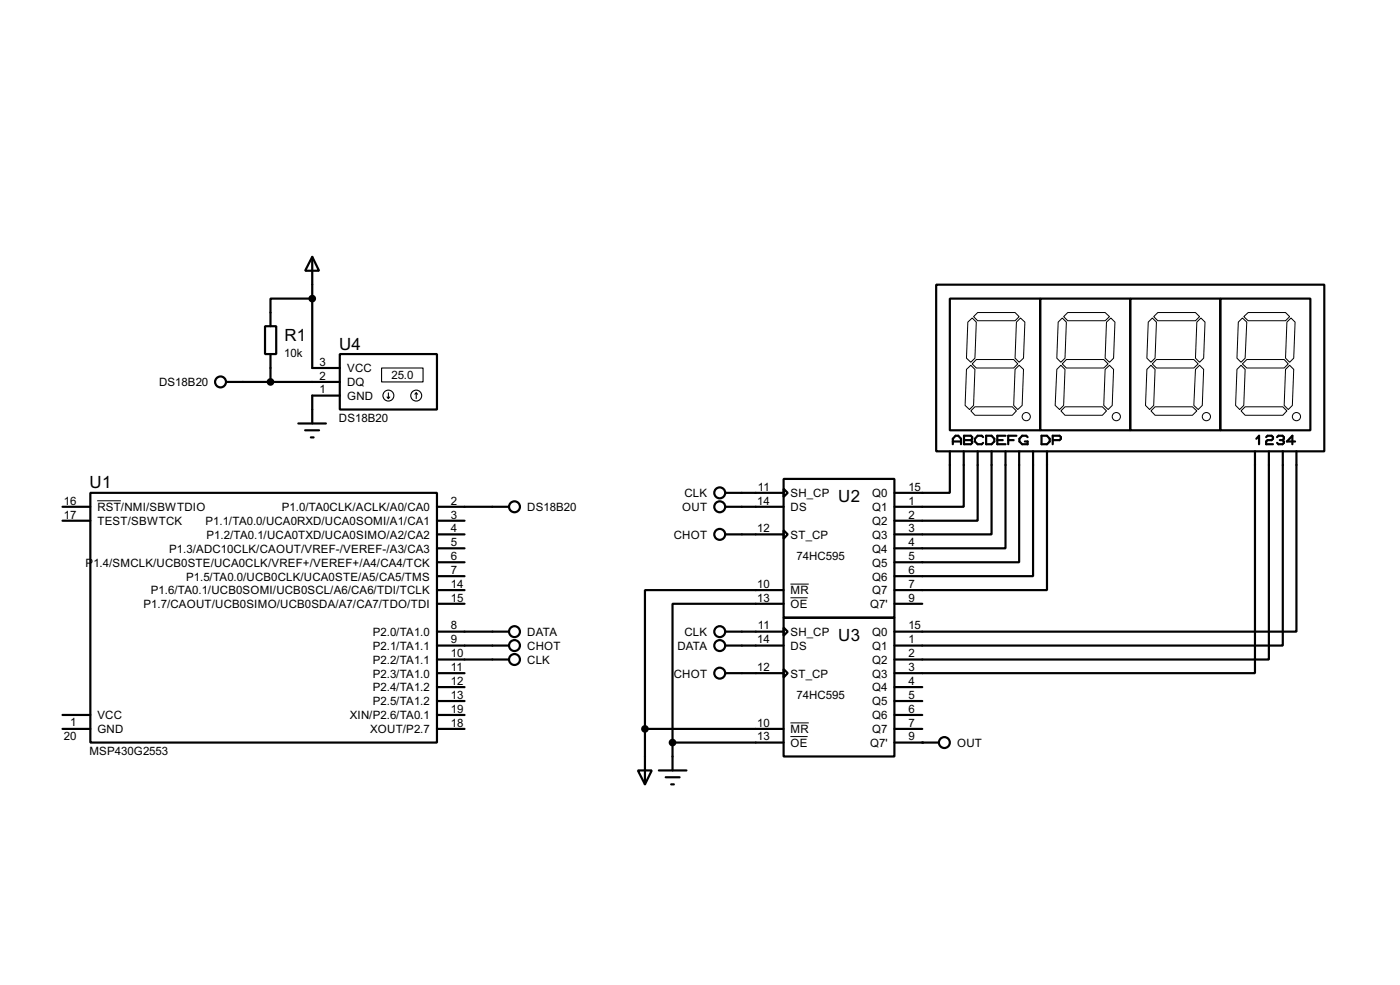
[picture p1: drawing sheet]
<svg xmlns="http://www.w3.org/2000/svg" width="256mm" height="180mm" viewBox="0 0 256 180" stroke-linecap="round" stroke-linejoin="round" font-family="sans-serif">
<g fill="none" stroke="#000" stroke-width=".4">
<path d="M48.6 59.7h2v5.1h-2zM57.2 47l1.3 2.6h-2.6zM57.2 54.7h-7.6v5M57.2 47v20.4h5.1M171.5 52.1h71.1v30.5h-71.1zM174 54.7h16.6v24.1h-16.6zM190.6 54.7h16.5v24.1h-16.5zM207.1 54.7h16.5v24.1h-16.5zM223.6 54.7h16.5v24.1h-16.5zM41.5 69.9h20.8M49.6 64.8v5.1M54.7 77.5h5"/>
<path d="M55.9 78.8h2.6M62.3 64.8h17.8v10.2h-17.8zM62.3 72.4h-5.1v5.1M176.6 79.8h1.3l.2 .2v.3l-.2 .3 .2 .2v.3l-.2 .2h-1.3zM180.7 79.8h1l.5 .5v.5l-.5 .5h-1zM184.2 79.8h-1.5v1.5h1.5M186.2 79.8h-1.5v1.5M190.8 79.8h1l.5 .5v.5l-.5 .5h-1zM11.5 92.8h5.1M11.5 95.3h5.1M16.6 90.2h63.5v45.7h-63.5zM57 80.1h.5"/>
<path d="M80.1 97.8h5M80.1 92.8h13.2M80.1 95.3h5M132.9 90.2h10.7M132.9 97.8h10.7M132.9 92.8h10.7M143.6 87.7h20.3v25.4h-20.3zM143.6 89.5l.7 .7-.7 .8zM143.6 97.1l.7 .7-.7 .8zM174 82.6v7.6h-10.1M174.6 81.3v-1l.5-.5h.5l.5 .5v1M174.6 80.8h1.5"/>
<path d="M176.6 82.6v10.2h-12.7M176.6 80.6h1.3M179.1 82.6v12.7h-15.2M180.1 80l-.2-.2h-.8l-.5 .5v.5l.5 .5h.8l.2-.2M181.7 82.6v15.2h-17.8M182.7 80.6h1M184.2 82.6v17.8h-20.3M184.7 80.6h1M186.7 82.6v20.3h-22.8M188.3 80l-.3-.2h-.7l-.5 .5v.5l.5 .5h1v-.5h-.5M189.3 82.6v22.9h-25.4M191.8 82.6v25.4h-27.9"/>
<path d="M192.9 80.6h1.2l.3-.3v-.3l-.3-.2h-1.2v1.5M229.9 82.6v40.6h-66M230.2 80.3l.5-.5v1.5M232 80l.2-.2h.8l.2 .2v.3l-.2 .3h-.8l-.2 .2v.5h1.2M232.5 82.6v38.1h-68.6M234 80l.2-.2h.8l.2 .2v.3l-.2 .3M234.5 80.6h.5M235 80.6l.2 .2v.3l-.2 .2h-.8l-.2-.2M235 82.6v35.6h-71.1M237.3 80.8h-1.5l1-1v1.5M237.5 82.6v33h-73.6M80.1 118.2h13.2"/>
<path d="M80.1 115.6h13.2M80.1 100.4h5M80.1 102.9h5M80.1 105.5h5M80.1 108h5M80.1 110.5h5M132.9 118.2h10.7M132.9 115.6h10.7M143.6 113.1h20.3v25.4h-20.3zM143.6 114.9l.7 .7-.7 .8zM143.6 108h-25.4v25.4M143.6 110.5h-20.4v25.4"/>
<path d="M163.9 110.5h5.1M11.5 133.4h5.1M11.5 130.9h5.1M80.1 133.4h5M80.1 120.7h13.2M80.1 123.2h5M80.1 125.8h5M80.1 128.3h5M80.1 130.9h5M118.2 133.4h25.4M118.2 133.4v10.2M123.2 135.9h20.4"/>
<path d="M123.2 135.9v5.1M132.9 123.2h10.7M143.6 122.5l.7 .7-.7 .8zM163.9 133.4h5.1M163.9 135.9h8.1M163.9 125.8h5.1M163.9 128.3h5.1M163.9 130.9h5.1M116.9 141h2.5l-1.2 2.6zM120.7 141h5.1M122 142.3h2.5M123 143.6h.5"/>
<circle cx="40.4" cy="69.9" r="1"/>
<circle cx="94.2" cy="92.8" r="1"/>
<circle cx="131.8" cy="97.8" r="1"/>
<circle cx="131.8" cy="90.2" r="1"/>
<circle cx="131.8" cy="92.8" r="1"/>
<circle cx="94.2" cy="118.2" r="1"/>
<circle cx="94.2" cy="115.6" r="1"/>
<circle cx="131.8" cy="115.6" r="1"/>
<circle cx="131.8" cy="118.2" r="1"/>
<circle cx="94.2" cy="120.7" r="1"/>
<circle cx="131.8" cy="123.2" r="1"/>
<circle cx="173" cy="135.9" r="1"/>
</g>
<circle cx="169" cy="135.9" r=".2" fill="#000"/>
<g fill="none" stroke="#000" stroke-width=".18">
<path d="M177.3 59l.8-.8 .8 .8-.3 6.6-.7 .7-.8-.7zM178.4 58l.7-.8h6.9l.7 .8-.7 .7h-6.9zM186.2 59l.8-.8 .8 .8-.3 6.6-.8 .7-.7-.7zM193.9 59l.7-.8 .8 .8-.3 6.6-.7 .7-.8-.7zM194.9 58l.7-.8h6.9l.8 .8-.8 .7h-6.9zM202.7 59l.8-.8 .8 .8-.3 6.6-.7 .7-.8-.7zM210.4 59l.7-.8 .8 .8-.3 6.6-.7 .7-.8-.7zM212.1 57.2h6.9l.8 .8-.8 .7h-6.9l-.7-.7zM219.3 59l.7-.8 .8 .8-.3 6.6-.7 .7-.8-.7zM226.9 59l.7-.8 .8 .8-.3 6.6-.7 .7-.8-.7zM227.9 58l.8-.8h6.8l.8 .8-.8 .7h-6.8zM235.8 59l.7-.8 .8 .8-.3 6.6-.7 .7-.8-.7z"/>
<path d="M177.1 67.6l.8-.7 .7 .7-.2 6.6-.8 .8-.8-.8zM178.6 74.5h6.9l.7 .7-.7 .8h-6.9l-.7-.8zM178.9 65.8h6.8l.8 .8-.8 .8h-6.8l-.8-.8zM186 67.6l.7-.7 .8 .7-.2 6.6-.8 .8-.8-.8zM193.6 67.6l.8-.7 .7 .7-.2 6.6-.8 .8-.8-.8zM194.4 75.2l.7-.7h6.9l.7 .7-.7 .8h-6.9zM195.4 65.8h6.8l.8 .8-.8 .8h-6.8l-.8-.8zM202.5 67.6l.8-.7 .7 .7-.2 6.6-.8 .8-.8-.8zM210.1 67.6l.8-.7 .7 .7-.2 6.6-.8 .8-.7-.8zM210.9 75.2l.7-.7h6.9l.8 .7-.8 .8h-6.9zM211.9 65.8h6.8l.8 .8-.8 .8h-6.8l-.8-.8zM219 67.6l.8-.7 .7 .7-.2 6.6-.8 .8-.8-.8z"/>
<path d="M226.6 67.6l.8-.7 .7 .7-.2 6.6-.8 .8-.7-.8zM227.6 66.6l.8-.8h6.9l.7 .8-.7 .8h-6.9zM228.1 74.5h6.9l.8 .7-.8 .8h-6.9l-.7-.8zM235.5 67.6l.8-.7 .7 .7-.2 6.6-.8 .8-.7-.8zM17.8 91.7h4.4M144.8 106.9h3.4M144.8 109.4h3.2M144.8 132.3h3.4M144.8 134.8h3.2"/>
<circle cx="188" cy="76.3" r=".75"/>
<circle cx="204.5" cy="76.3" r=".75"/>
<circle cx="221" cy="76.3" r=".75"/>
<circle cx="237.5" cy="76.3" r=".75"/>
</g>
<g fill="#000" stroke="#000" stroke-width=".4">
<circle cx="57.2" cy="54.7" r=".5"/>
<circle cx="49.5" cy="69.9" r=".5"/>
<circle cx="118.1" cy="133.4" r=".5"/>
<circle cx="123.2" cy="135.9" r=".5"/>
</g>
<g fill="none" stroke="#000" stroke-width=".2">
<path d="M69.9 67.4h7.6v2.5h-7.6zM70.9 72.7l.3 .3M71.2 71.9v1.1M71.4 72.7l-.2 .3M76.3 71.9l-.3 .3M76.3 71.9l.2 .3M76.3 71.9v1.1"/>
<circle cx="71.1" cy="72.4" r="1"/>
<circle cx="76.2" cy="72.4" r="1"/>
</g>
<g font-size="3.5">
<text x="52.1" y="62.4">R1</text>
<text x="62.1" y="64">U4</text>
<text x="16.4" y="89.4">U1</text>
<text x="153.6" y="92">U2</text>
<text x="153.6" y="117.4">U3</text>
</g>
<g font-size="2.4">
<text x="52.1" y="65.4">10k</text>
<text x="29.1" y="70.7">DS18B20</text>
<text x="58.6" y="69.5">2</text>
<text x="58.6" y="67">3</text>
<text x="58.6" y="72">1</text>
<text x="63.6" y="70.7">DQ</text>
<text x="63.6" y="68.1">VCC</text>
<text x="71.7" y="69.4">25.0</text>
<text x="62.1" y="77.2">DS18B20</text>
<text x="63.6" y="73.2">GND</text>
<text x="138.9" y="89.8">11</text>
<text x="166.4" y="89.8">15</text>
<text x="11.7" y="94.9">17</text>
<text x="11.7" y="92.4">16</text>
<text x="17.8" y="93.6">RST/NMI/SBWTDIO</text>
<text x="51.6" y="93.6">P1.0/TA0CLK/ACLK/A0/CA0</text>
<text x="82.6" y="94.9">3</text>
<text x="82.6" y="92.4">2</text>
<text x="96.6" y="93.6">DS18B20</text>
<text x="125" y="93.6">OUT</text>
<text x="125.4" y="91">CLK</text>
<text x="138.7" y="92.4">14</text>
<text x="144.8" y="91">SH_CP</text>
<text x="144.8" y="93.6">DS</text>
<text x="159.8" y="91">Q0</text>
<text x="159.8" y="93.6">Q1</text>
<text x="166.4" y="92.4">1</text>
<text x="166.4" y="94.9">2</text>
<text x="17.8" y="96.1">TEST/SBWTCK</text>
<text x="31" y="101.2">P1.3/ADC10CLK/CAOUT/VREF-/VEREF-/A3/CA3</text>
<text x="37.6" y="96.1">P1.1/TA0.0/UCA0RXD/UCA0SOMI/A1/CA1</text>
<text x="37.8" y="98.6">P1.2/TA0.1/UCA0TXD/UCA0SIMO/A2/CA2</text>
<text x="82.6" y="97.4">4</text>
<text x="82.6" y="100">5</text>
<text x="123.4" y="98.6">CHOT</text>
<text x="138.7" y="97.4">12</text>
<text x="144.8" y="98.6">ST_CP</text>
<text x="159.8" y="96.1">Q2</text>
<text x="159.8" y="98.6">Q3</text>
<text x="159.8" y="101.2">Q4</text>
<text x="166.4" y="97.4">3</text>
<text x="166.4" y="100">4</text>
<text x="15.7" y="103.7">P</text>
<text x="17.1" y="103.7">1.4/SMCLK/UCB0STE/UCA0CLK/VREF+/VEREF+/A4/CA4/TCK</text>
<text x="34.1" y="106.3">P1.5/TA0.0/UCB0CLK/UCA0STE/A5/CA5/TMS</text>
<text x="82.6" y="107.6">14</text>
<text x="82.6" y="102.5">6</text>
<text x="82.6" y="105.1">7</text>
<text x="138.7" y="107.6">10</text>
<text x="145.9" y="102.6">74HC595</text>
<text x="159.8" y="103.7">Q5</text>
<text x="159.8" y="106.3">Q6</text>
<text x="166.4" y="102.5">5</text>
<text x="166.4" y="105.1">6</text>
<text x="166.4" y="107.6">7</text>
<text x="26.3" y="111.3">P1.7/CAOUT/UCB0SIMO/UCB0SDA/A7/CA7/TDO/TDI</text>
<text x="27.6" y="108.8">P1.6/TA0.1/UCB0SOMI/UCB0SCL/A6/CA6/TDI/TCLK</text>
<text x="82.6" y="110.1">15</text>
<text x="138.7" y="110.1">13</text>
<text x="144.8" y="108.8">MR</text>
<text x="144.8" y="111.3">OE</text>
<text x="159.4" y="111.3">Q7'</text>
<text x="159.8" y="108.8">Q7</text>
<text x="166.4" y="110.1">9</text>
<text x="68.3" y="119">P2.1/TA1.1</text>
<text x="68.3" y="116.4">P2.0/TA1.0</text>
<text x="82.6" y="117.8">9</text>
<text x="82.6" y="115.2">8</text>
<text x="96.6" y="116.4">DATA</text>
<text x="96.6" y="119">CHOT</text>
<text x="124.1" y="119">DATA</text>
<text x="125.4" y="116.4">CLK</text>
<text x="138.7" y="117.8">14</text>
<text x="138.9" y="115.2">11</text>
<text x="144.8" y="116.4">SH_CP</text>
<text x="144.8" y="119">DS</text>
<text x="159.8" y="116.4">Q0</text>
<text x="159.8" y="119">Q1</text>
<text x="166.4" y="115.2">15</text>
<text x="166.4" y="117.8">1</text>
<text x="68.3" y="121.5">P2.2/TA1.1</text>
<text x="68.3" y="124">P2.3/TA1.0</text>
<text x="82.6" y="125.4">12</text>
<text x="82.6" y="120.3">10</text>
<text x="82.6" y="122.8">11</text>
<text x="96.6" y="121.5">CLK</text>
<text x="123.4" y="124">CHOT</text>
<text x="138.7" y="122.8">12</text>
<text x="144.8" y="124">ST_CP</text>
<text x="159.8" y="121.5">Q2</text>
<text x="159.8" y="124">Q3</text>
<text x="166.4" y="120.3">2</text>
<text x="166.4" y="122.8">3</text>
<text x="166.4" y="125.4">4</text>
<text x="17.8" y="131.7">VCC</text>
<text x="64.1" y="131.7">XIN/P2.6/TA0.1</text>
<text x="68.3" y="129.1">P2.5/TA1.2</text>
<text x="68.3" y="126.6">P2.4/TA1.2</text>
<text x="82.6" y="130.5">19</text>
<text x="82.6" y="127.9">13</text>
<text x="145.9" y="128">74HC595</text>
<text x="159.8" y="126.6">Q4</text>
<text x="159.8" y="129.1">Q5</text>
<text x="159.8" y="131.7">Q6</text>
<text x="166.4" y="127.9">5</text>
<text x="166.4" y="130.5">6</text>
<text x="11.7" y="135.4">20</text>
<text x="12.9" y="132.9">1</text>
<text x="17.8" y="134.2">GND</text>
<text x="67.8" y="134.2">XOUT/P2.7</text>
<text x="82.6" y="133">18</text>
<text x="138.7" y="133">10</text>
<text x="138.7" y="135.5">13</text>
<text x="144.8" y="134.2">MR</text>
<text x="144.8" y="136.7">OE</text>
<text x="159.4" y="136.7">Q7'</text>
<text x="159.8" y="134.2">Q7</text>
<text x="166.4" y="133">7</text>
<text x="166.4" y="135.5">9</text>
<text x="175.3" y="136.7">OUT</text>
<text x="16.4" y="138.1">MSP430G2553</text>
</g>
</svg>
